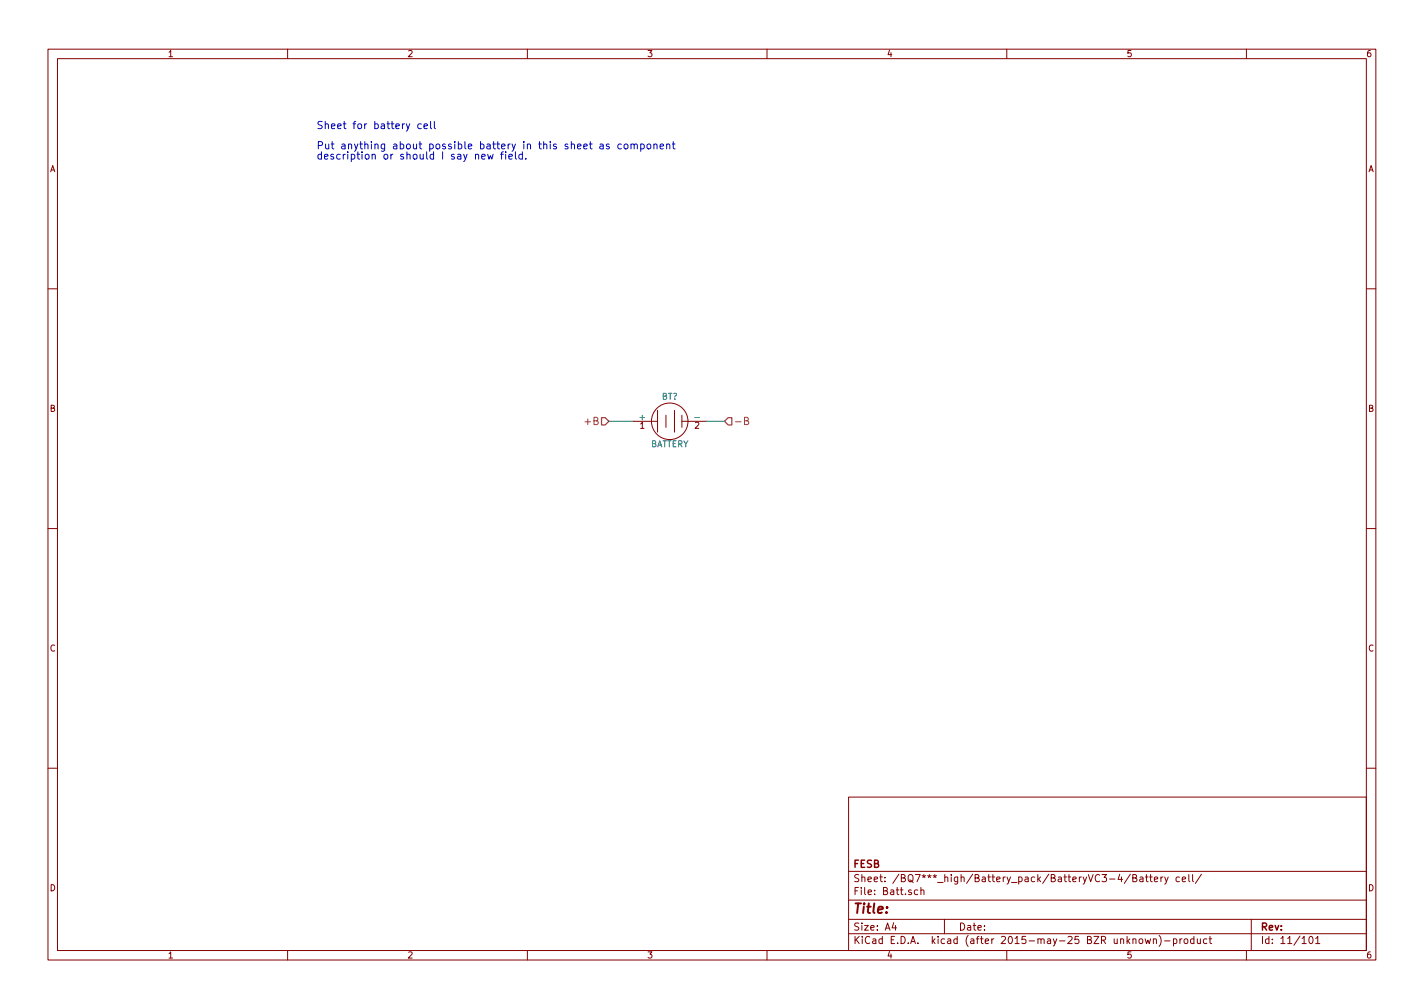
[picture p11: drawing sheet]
<svg xmlns="http://www.w3.org/2000/svg" width="297mm" height="210mm" viewBox="0 0 297 210" stroke-linecap="round" stroke-linejoin="round" font-family="sans-serif">
<g fill="none" stroke="#840000" stroke-width=".21">
<path d="M10 10.3h277v189.9h-277zM12 12.2h273v186.1h-273zM60 10.3v1.9M110 10.3v1.9M160 10.3v1.9M210 10.3v1.9M260 10.3v1.9M10 60.2h2M285 60.2h2M132.1 87.9h5.1M137.2 85.6v4.5M138.9 86.6v2.5"/>
<path d="M140.7 85.6v4.5M142.2 87.9h5.1M142.2 86.6v2.5M10 110.3h2M285 110.3h2M10 160.2h2M177 166.3h108v32h-108zM285 160.2h2M60 198.3v1.9M110 198.3v1.9M160 198.3v1.9M177 194.8h108"/>
<path d="M177 191.8h108M177 187.8h108M177 181.8h108M186.4 192.5l-.3 1h.9M186.8 193v1M191.4 185.7l-.4-.1-.3 .3 .1 .6 .2 .1 .4-.1M192.1 185.7l.2-.1 .4 .1v.9M192.1 185.1v1.5M197 191.8v3M210 198.3v1.9M235.8 182.3l-1.3 2M236.3 183.1l.7-.1v-.4l-.2-.2h-.5v1.5h.6l.2-.1 .1-.4-.4-.3"/>
<path d="M237.7 196l.2-.2 .4 .2 .1 .5-.1 .2-.4 .1-.2-.1zM237.8 183h.6v.9M238.4 183.3l-.5 .1-.2 .2 .2 .3 .5-.1M238.9 195.8l.3 1 .2-.7 .3 .7 .3-1M238.9 182.9h.6M239.1 182.4v1.3l.4 .2M239.8 182.9h.6M240 182.4v1.3l.4 .2M240.6 196l.2-.2 .4 .1v.9M240.6 195.8v1M240.8 183.4l.7-.1v-.3l-.5-.1-.2 .2 .1 .7h.6M241.8 195.1a1.71 1.71 0 0 1 0 2.3"/>
<path d="M242.2 182.9v1M242.6 182.9l-.4 .3M242.9 196.3h1.2M243 182.9l.3 1M243.7 182.9l-.5 1.4-.2 .1M244.8 195.9l.4-.1 .3 .3-.1 .6h-.6M244.8 195.8v1.5M246 183l-.4-.1-.3 .3 .1 .6 .2 .1 .4-.1M246.1 195.8v1M246.6 195.8l-.5 .3M246.6 183.4l.7-.1v-.3l-.5-.1-.2 .2 .1 .7h.6M247.1 196l.2-.2 .4 .2 .1 .5-.2 .2-.3 .1-.2-.1z"/>
<path d="M248 182.4v1.3l.2 .2M248.8 182.4v1.3l.2 .2M249 195.9l-.4-.1-.3 .3 .1 .6 .2 .1 .4-.1M249 195.3v1.5M249.8 195.8v.9l.4 .1 .2-.1M250.4 195.8v1M250.6 182.3l-1.2 2M251.7 195.9l-.4-.1-.3 .3 .1 .6 .2 .1 .4-.1M252.2 195.8h.6M252.4 195.3v1.3l.4 .2M260 198.3v1.9M261 191.8v6.5"/>
<path d="M273.2 195.5l.2-.2a.8 .8 0 0 1 .5 .8 .8 .8 0 0 1-.5 .7l-.4-.5zM274.4 195.8l.5-.5v1.5M274.4 196.8h.9"/>
<circle cx="139.7" cy="87.9" r="3.8"/>
</g>
<g fill="none" stroke="#0000c2" stroke-width=".21">
<path d="M87.9 25.9l-.4-.1-.4 .3 .2 .7h.6M88.4 26.3l.8-.1-.1-.3-.4-.1-.3 .3 .1 .7h.6M89.8 25.3v1.3l.2 .2M90.6 25.3v1.3l.2 .2M100.5 32.7l.7-.2-.1-.2-.4-.1-.2 .2 .1 .7h.5M101.7 32.2l.3 1 .3-.7 .3 .7 .3-1M105 31.7l-.4 .2v1.3M105.5 32.2v1M106.1 32.7l.8-.2-.1-.2-.4-.1-.3 .2 .1 .7h.6M107.5 31.7v1.3l.2 .2M109 32.3l-.5-.1-.3 .3 .2 .6h.6M109 31.7v1.5"/>
<path d="M109.7 33v.2M125.2 30.1h.6v1M125.8 30.4l-.6 .2a.3 .3 0 0 0 .1 .5l.5-.1M127.1 30.1l-.4-.1-.2 .3v.2l.6 .1v.4h-.6M129.6 30.1l-.4-.1-.3 .3 .1 .7h.6M130.3 30.1l.4-.1 .3 .3v.5l-.3 .3-.4-.1-.1-.2zM131.6 30.2l.1-.1a.36 .36 0 0 1 .6 .2v.8M131.6 30v1.1M132.3 30.3a.35 .35 0 0 1 .3-.3 .35 .35 0 0 1 .3 .3v.8M133.7 30.1l.4-.1 .3 .3-.2 .7h-.5M133.7 30v1.6M135.1 30.1l.4-.1 .3 .3v.5l-.3 .3-.4-.1-.1-.2z"/>
<path d="M136.4 30.2l.1-.1a.36 .36 0 0 1 .6 .2v.8M136.4 30v1.1M137.7 30.6l.7-.2v-.3l-.5-.1-.2 .3 .1 .7h.6M139.1 30.2v-.1a.36 .36 0 0 1 .6 .2v.8M139.1 30v1.1M140.2 30h.6M140.4 29.5v1.4l.4 .2"/>
</g>
<path d="M153.4 88h1.2M155.3 87.8l.7-.1 .1-.2-.1-.3-.7-.2v1.6h.6l.3-.3v-.2l-.4-.3" fill="none" stroke="#848400" stroke-width=".21"/>
<path d="M125.5 87.1h.7l.8 .8-.8 .7h-.7zM151.9 87.1h.8v1.5h-.8l-.8-.7z" fill="none" stroke="#848400" stroke-width=".25"/>
<path d="M127 87.9h5.1M147.3 87.9h3.8" fill="none" stroke="#008400" stroke-width=".21"/>
<text font-size="2.8" fill="#840000" x="178" y="190.5">Title:</text>
<g font-size="2.1" fill="#0000c2">
<text x="66" y="26.9">Sheet for battery cell</text>
<text x="66" y="31.1">Put anything about possible battery in this sheet as component</text>
<text x="66" y="33.3">description or should I say new field.</text>
</g>
<text font-size="2.1" fill="#848400" x="122.3" y="88.6">+B</text>
<g font-size="2.1" fill="#840000">
<text x="178" y="184">Sheet: /BQ7***_high/Battery_pack/BatteryVC3-4/Battery cell/</text>
<text x="178" y="181">FESB</text>
<text x="178" y="186.7">File: Batt.sch</text>
<text x="178" y="196.9">KiCad E.D.A. kicad (after 2015-may-25 BZR unknown)-product</text>
<text x="178" y="194.1">Size: A4</text>
<text x="200" y="194.1">Date:</text>
<text x="263" y="194.1">Rev:</text>
<text x="263" y="196.9">Id: 11/101</text>
</g>
<g font-size="1.8" fill="#840000">
<text x="35" y="11.9">1</text>
<text x="85" y="11.9">2</text>
<text x="135" y="11.9">3</text>
<text x="185" y="11.9">4</text>
<text x="235" y="11.9">5</text>
<text x="285" y="11.9">6</text>
<text x="10.4" y="35.9">A</text>
<text x="285.4" y="35.9">A</text>
<text x="10.4" y="85.9">B</text>
<text x="133.5" y="89.4">1</text>
<text x="144.9" y="89.4">2</text>
<text x="285.4" y="85.9">B</text>
<text x="10.4" y="135.9">C</text>
<text x="285.4" y="135.9">C</text>
<text x="10.4" y="185.9">D</text>
<text x="285.4" y="185.9">D</text>
<text x="35" y="199.9">1</text>
<text x="85" y="199.9">2</text>
<text x="135" y="199.9">3</text>
<text x="185" y="199.9">4</text>
<text x="235" y="199.9">5</text>
<text x="285" y="199.9">6</text>
</g>
<g font-size="1.8" fill="#008484">
<text x="138" y="83.4">BT?</text>
<text x="133.5" y="87.6">+</text>
<text x="145.1" y="87.6">-</text>
<text x="135.5" y="93.3">BATTERY</text>
</g>
</svg>
